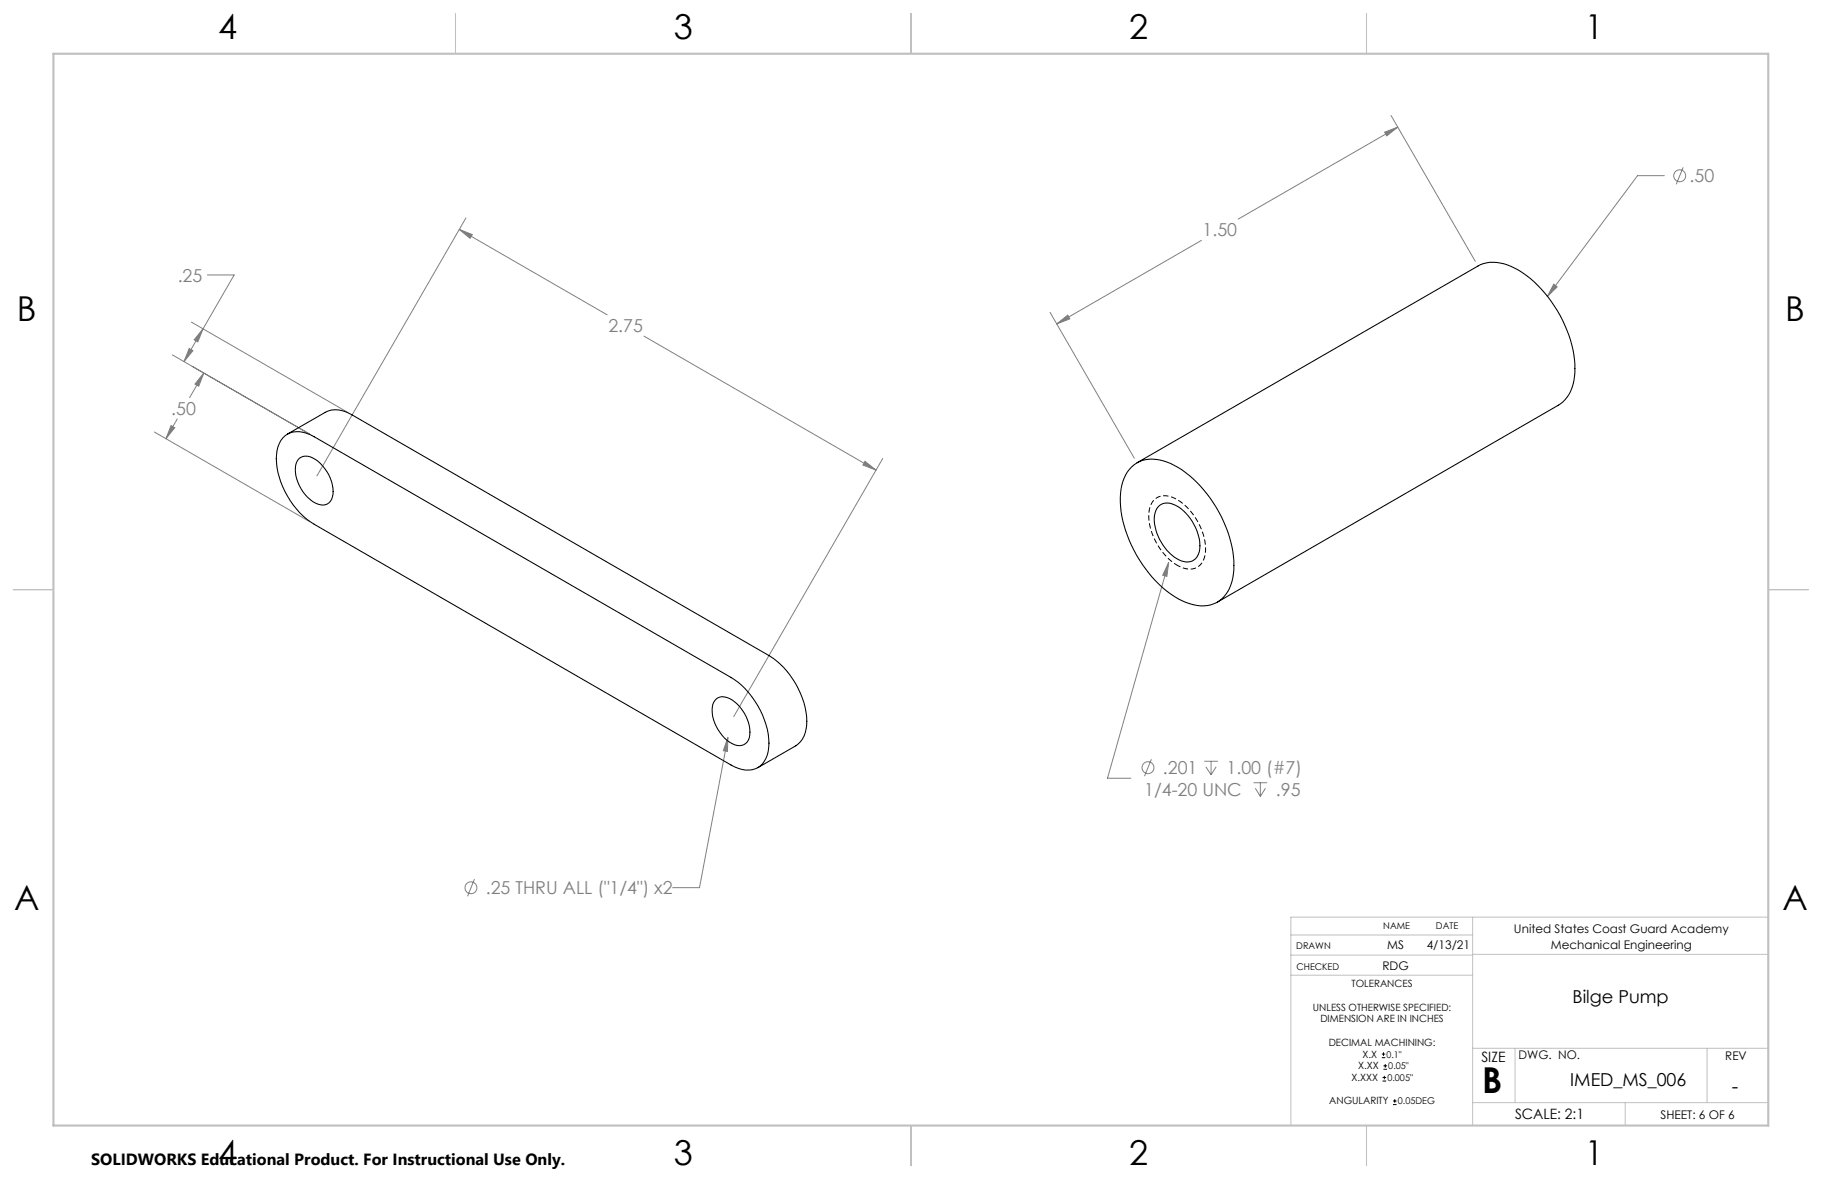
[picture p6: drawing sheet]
<svg xmlns="http://www.w3.org/2000/svg" width="432mm" height="279mm" viewBox="0 0 432 279" stroke-linecap="round" stroke-linejoin="round" font-family="sans-serif">
<g fill="none" stroke="#808080" stroke-width=".24">
<path d="M328.2 31.3l3.1-1.2-2.7 2.1zM329.7 27.4l19.9 34.5M331.3 30.1l-37.9 21.8M398.9 39.7l-1.6 4M108.8 54.4l3.1 1.2-.5 .9zM108.8 54.4l35.1 20.2M110.4 51.6l-35.3 61.2M284.7 57l-34.3 19.8M394.4 41.6h-6.3l-21.4 28.7M45.4 76.3l36.9 21.4M48.1 77.9l-1.2 3.1-.9-.5zM49.1 65.2h6.4l-11.9 20.5"/>
<path d="M152.6 79.7l55 31.7M248.8 74l20 34.6M250.4 76.8l2.6-2.1 .5 .9zM368.2 67.3l.8 .7-2.3 2.3zM40.9 84.1l32.5 18.8M42 99.3l-2.7 4.7M44.8 82.6l.9 .5-2.1 2.6zM48.3 88.4l-1.2 3.1-.9-.5zM48.3 88.4l-3.4 5.8M36.6 102.4l36.8 21.2M40.5 100.9l.9 .5-2.1 2.6zM205 109.3l2.6 2.1-3.1-1.2z"/>
<path d="M209.2 108.7l-35.3 61.1M277 133.3l-.5 3.3-.9-.3zM277 133.3l-14.5 51.1h5.5M172.5 174.8l-6.7 35.6h-6.4M172.5 174.8l-.1 3.3-1-.2zM272.9 179.9l-1.6 4M285.4 180.4h3.2M285.8 181.7l1.2 1.9M287 180.4v3.2M288.2 181.7l-1.2 1.9M297.1 185.5h3.2M297.5 186.8l1.2 1.9"/>
<path d="M298.7 185.5v3.2M299.9 186.8l-1.2 1.9M112.4 208.4l-1.6 4"/>
<circle cx="398.1" cy="41.7" r="1.42"/>
<circle cx="272.1" cy="181.9" r="1.42"/>
<circle cx="111.6" cy="210.4" r="1.42"/>
</g>
<path d="M327.5 250.6h.8M327.5 249.8h.8M327.7 256.2h.8M327.7 255.3h.8M327.9 249.4v.8M327.9 253.4h.8M327.9 252.6h.8M328.1 255v.8M328.3 252.2v.8M330.1 261.8h.9M330.1 260.9h.9M330.6 260.5v.8" fill="none" stroke="#000" stroke-width=".24"/>
<path d="M279 134a14.4 14.4 0 0 1-6.7-13 3.8 3.8 0 0 1 5.9-3 14.2 14.2 0 0 1 7.4 13.5 3.8 3.8 0 0 1-6 2.8l-.6-.3" fill="none" stroke="#000" stroke-width=".24" stroke-dasharray="1.3 .6" stroke-dashoffset=".4" stroke-linecap="butt"/>
<path d="M349 217.3v49.4M419.1 217.3h-113.2v49.4M305.9 231.1h43.1M305.9 226.3h43.1M305.9 221.6h43.1M349 226.2h70.1M349 248.4h70.1M359.1 248.4v12.9M404.6 248.4v12.9M349 261.3h70.1M385.2 261.3v5.4" fill="none" stroke="#c0c0c0" stroke-width=".24"/>
<path d="M108 3.2v9.5M215.9 3.2v9.5M323.8 3.2v9.5M3.1 139.7h9.6M419.1 139.7h9.5M215.9 266.7v9.6M323.8 266.7v9.6" fill="none" stroke="#c0c0c0" stroke-width=".25"/>
<path d="M12.7 12.7h406.4v254h-406.4z" fill="none" stroke="#c0c0c0" stroke-width=".5"/>
<path d="M205 109.3l2.6 2.1-3.1-1.2zM108.8 54.4l3.1 1.2-.5 .9zM44.8 82.6l.9 .5-2.1 2.6zM48.1 77.9l-1.2 3.1-.9-.5zM48.3 88.4l-1.2 3.1-.9-.5zM40.5 100.9l.9 .5-2.1 2.6zM172.5 174.8l-1.1 3.1 1 .2zM328.2 31.3l3.1-1.2-2.7 2.1zM250.4 76.8l2.6-2.1 .5 .9zM368.2 67.3l-1.5 3 2.3-2.3zM277 133.3l-1.4 3 .9 .3z" fill="#808080"/>
<path d="M67 103.8a5.2 5.2 0 0 1 6.6-.8l99.6 57.5a19.5 19.5 0 0 1 9 16.6 5.1 5.1 0 0 1-5.5 5.4 9.1 9.1 0 0 1-3.5-1.2l-98.7-57.1a19.5 19.5 0 0 1-9-16.5 6.5 6.5 0 0 1 1.5-3.9zM68.1 102.9l9-5.2a6.2 6.2 0 0 1 6.3 .6l98.8 57.1a19.5 19.5 0 0 1 9 16.5 6.1 6.1 0 0 1-2.6 4.8l-9 5.2M71 108.6a3.1 3.1 0 0 1 3.8 .3 9.3 9.3 0 0 1 4 8.9 2.51 2.51 0 0 1-4 1.4 9.3 9.3 0 0 1-4.7-9.2zM268.2 110.7a7.5 7.5 0 0 1 8.3-1.2 25.4 25.4 0 0 1 12.4 11.9 24.4 24.4 0 0 1 3.3 15.5 7.4 7.4 0 0 1-6.9 6.7 15.6 15.6 0 0 1-10.6-5.1 30.4 30.4 0 0 1-9.2-19.5 10.7 10.7 0 0 1 2.7-8.3zM269.5 109.7l80.8-46.7a9 9 0 0 1 8.8 .6 29.4 29.4 0 0 1 13.4 18.1 15.9 15.9 0 0 1-.7 11.9l-1 1.2-1.5 1.2-80.8 46.7M274.8 119.8a3.5 3.5 0 0 1 4 .1 11.6 11.6 0 0 1 5.5 10.7 3.1 3.1 0 0 1-4.9 2.1 11.7 11.7 0 0 1-5.8-10.6l.5-1.6zM169.8 165.6a3.5 3.5 0 0 1 4.4 .8 9.3 9.3 0 0 1 3.4 8.4 2.55 2.55 0 0 1-4 1.4 9.3 9.3 0 0 1-4.7-9.2z" fill="none" stroke="#000" stroke-width=".25"/>
<text font-size="8.5" x="351.3" y="259">B</text>
<g font-size="8.1">
<text x="51.7" y="9.3">4</text>
<text x="159.7" y="9.3">3</text>
<text x="267.6" y="9.3">2</text>
<text x="375.6" y="9.3">1</text>
<text x="4" y="76">B</text>
<text x="423.1" y="76">B</text>
<text x="3.3" y="215.7">A</text>
<text x="422.4" y="215.7">A</text>
<text x="51.7" y="276">4</text>
<text x="159.7" y="276">3</text>
<text x="267.6" y="276">2</text>
<text x="375.6" y="276">1</text>
</g>
<text font-size="4.7" x="410.5" y="259.1">-</text>
<g font-size="4.2" fill="#808080">
<text x="400.4" y="43.2">.50</text>
<text x="285" y="56">1.50</text>
<text x="42.1" y="66.7">.25</text>
<text x="144.2" y="78.7">2.75</text>
<text x="40.6" y="98.3">.50</text>
<text x="275.6" y="183.5">.201</text>
<text x="290.7" y="183.5">1.00 (#7)</text>
<text x="271.1" y="188.5">1/4-20 UNC</text>
<text x="302.4" y="188.5">.95</text>
<text x="115.1" y="211.9">.25 THRU ALL (&quot;1/4&quot;) x2</text>
</g>
<g font-size="4.2">
<text x="372.7" y="237.7">Bilge Pump</text>
<text x="372.1" y="257.4">IMED_MS_006</text>
</g>
<text font-size="3.8" x="21.6" y="276">SOLIDWORKS Educational Product. For Instructional Use Only.</text>
<g font-size="3.4">
<text x="351.1" y="251.6">SIZE</text>
<text x="359.1" y="265.2">SCALE: 2:1</text>
</g>
<g font-size="2.8">
<text x="358.8" y="221.1">United States Coast Guard Academy</text>
<text x="328.7" y="224.9">MS</text>
<text x="338.1" y="224.9">4/13/21</text>
<text x="367.6" y="225">Mechanical Engineering</text>
<text x="327.6" y="229.9">RDG</text>
<text x="359.9" y="251">DWG. NO.</text>
<text x="408.9" y="251.1">REV</text>
<text x="393.5" y="265.2">SHEET: 6 OF 6</text>
</g>
<g font-size="2.4">
<text x="320.3" y="233.9">TOLERANCES</text>
<text x="311.2" y="239.5">UNLESS OTHERWISE SPECIFIED:</text>
<text x="312.9" y="242.3">DIMENSION ARE IN INCHES</text>
<text x="314.9" y="247.8">DECIMAL MACHINING:</text>
<text x="322.9" y="250.6">X.X</text>
<text x="320.3" y="256.2">X.XXX</text>
<text x="321.9" y="253.4">X.XX</text>
<text x="315" y="261.7">ANGULARITY</text>
</g>
<g font-size="2.2">
<text x="327.8" y="220.1">NAME</text>
<text x="340.3" y="220.2">DATE</text>
<text x="307.2" y="224.9">DRAWN</text>
<text x="307.3" y="229.8">CHECKED</text>
<text x="328.6" y="250.6">0.1&quot;</text>
<text x="328.8" y="256.2">0.005&quot;</text>
<text x="329" y="253.4">0.05&quot;</text>
<text x="331.3" y="261.7">0.05DEG</text>
</g>
</svg>
